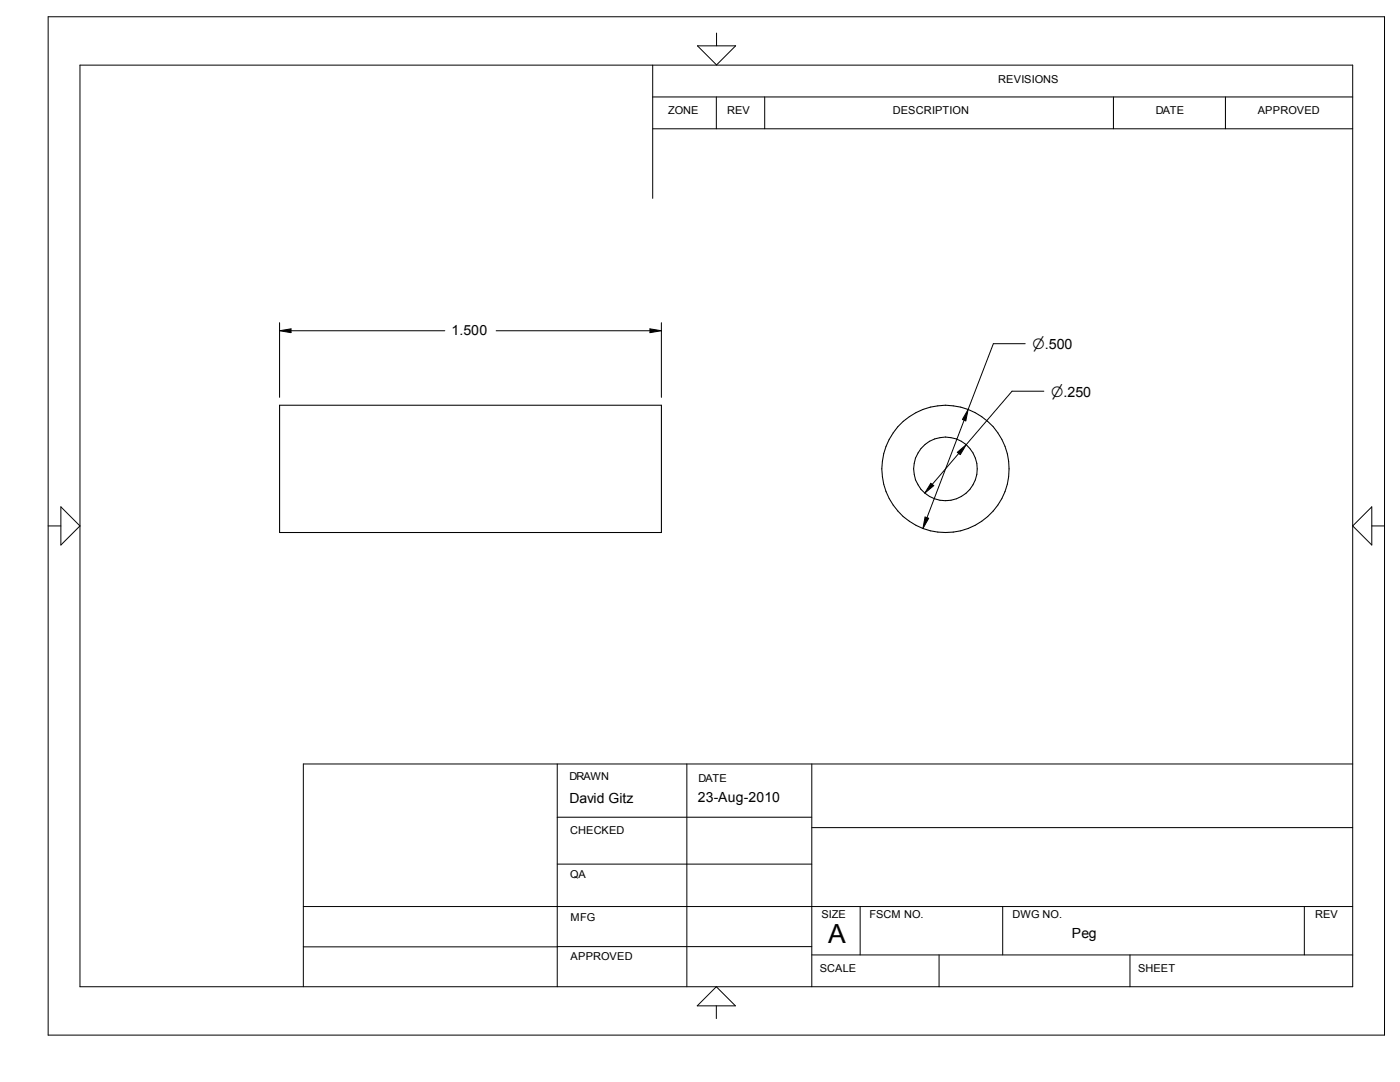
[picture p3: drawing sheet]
<svg xmlns="http://www.w3.org/2000/svg" width="279mm" height="216mm" viewBox="0 0 279 216" stroke-linecap="round" stroke-linejoin="round" font-family="sans-serif">
<g fill="none" stroke="#000" stroke-width=".21">
<path d="M55.8 80.9h76.2v25.4h-76.2z"/>
<circle cx="188.7" cy="93.6" r="12.7"/>
<circle cx="188.7" cy="93.6" r="6.4"/>
</g>
<g fill="none" stroke="#000" stroke-width=".2">
<path d="M9.6 3.3h266.7v203.2h-266.7zM16 13h254v183.9h-254zM130.3 19.3h139.7M130.3 13v26.6M139.2 9.1h7.6l-3.8 3.9zM143 19.3v6.4M143 6.6v2.5M152.6 19.3v6.4M222.2 19.3v6.4M244.6 19.3v6.4M130.3 25.7h139.7M55.8 64.4v14.9"/>
<path d="M55.8 66l2.3-.4v.8zM58.1 66h30.7M99 66h30.7M129.7 65.6l2.3 .4-2.3 .4zM132 64.4v14.9M204.6 68.6h-6.4l-5 13.1M208.3 78.1h-6.3l-9.2 10.6M185.8 96.4l.6 .5-1.8 1.5zM191.1 90.3l1.7-1.6-1.2 2zM191.3 90.5l-5.2 6.1M192.4 83.9l-7.4 19.4M193.2 81.7l-.5 2.3-.6-.3z"/>
<path d="M9.6 104.9h2.5M12.1 101.1l3.9 3.8-3.9 3.9zM184.6 103.2l.7 .2-1.1 2.1zM273.8 101.1v7.7l-3.8-3.9zM273.8 104.9h2.5M111.2 152.4v44.5M137.1 152.4v44.5M162 152.4v44.5M270 152.4h-209.5v44.5M111.2 172.4h50.8M111.2 163.1h50.8M162 165.1h108"/>
<path d="M60.5 188.9h50.7M60.5 180.9h209.5M111.2 188.9h50.8M143 196.9l3.8 3.8h-7.7zM162 190.5h108M171.7 180.9v9.6M187.4 190.5v6.4M200.1 180.9v9.6M225.5 190.5v6.4M260.3 180.9v9.6M143 200.7v2.5"/>
</g>
<path d="M55.8 65.7h2.3v.7h-2.3zM129.7 65.7h2.3v.7h-2.3zM184.6 96.5h1.8v1.9h-1.8zM191.1 88.8h1.7v1.9h-1.7zM192.1 81.8h1.1v2.2h-1.1zM184.2 103.2h1.1v2.2h-1.1z" fill="#000"/>
<text font-size="5.3" x="165.3" y="188.3">A</text>
<g font-size="2.8">
<text x="90.1" y="66.9">1.500</text>
<text x="206.1" y="69.6">n.500</text>
<text x="209.8" y="79.1">n.250</text>
<text x="113.7" y="160.2">David Gitz</text>
<text x="139.3" y="160.1">23-Aug-2010</text>
<text x="213.9" y="187.2">Peg</text>
</g>
<g font-size="2.2">
<text x="199.2" y="16.6">REVISIONS</text>
<text x="133.3" y="22.8">ZONE</text>
<text x="145.1" y="22.8">REV</text>
<text x="178.2" y="22.8">DESCRIPTION</text>
<text x="230.7" y="22.8">DATE</text>
<text x="251" y="22.8">APPROVED</text>
<text x="113.7" y="155.7">DRAWN</text>
<text x="139.4" y="156">DATE</text>
<text x="113.8" y="166.3">CHECKED</text>
<text x="113.8" y="175.2">QA</text>
<text x="113.9" y="183.7">MFG</text>
<text x="164" y="183.2">SIZE</text>
<text x="173.5" y="183.2">FSCM NO.</text>
<text x="202.1" y="183.2">DWG NO.</text>
<text x="262.5" y="183.2">REV</text>
<text x="113.9" y="191.6">APPROVED</text>
<text x="163.6" y="193.9">SCALE</text>
<text x="227.1" y="193.9">SHEET</text>
</g>
</svg>
